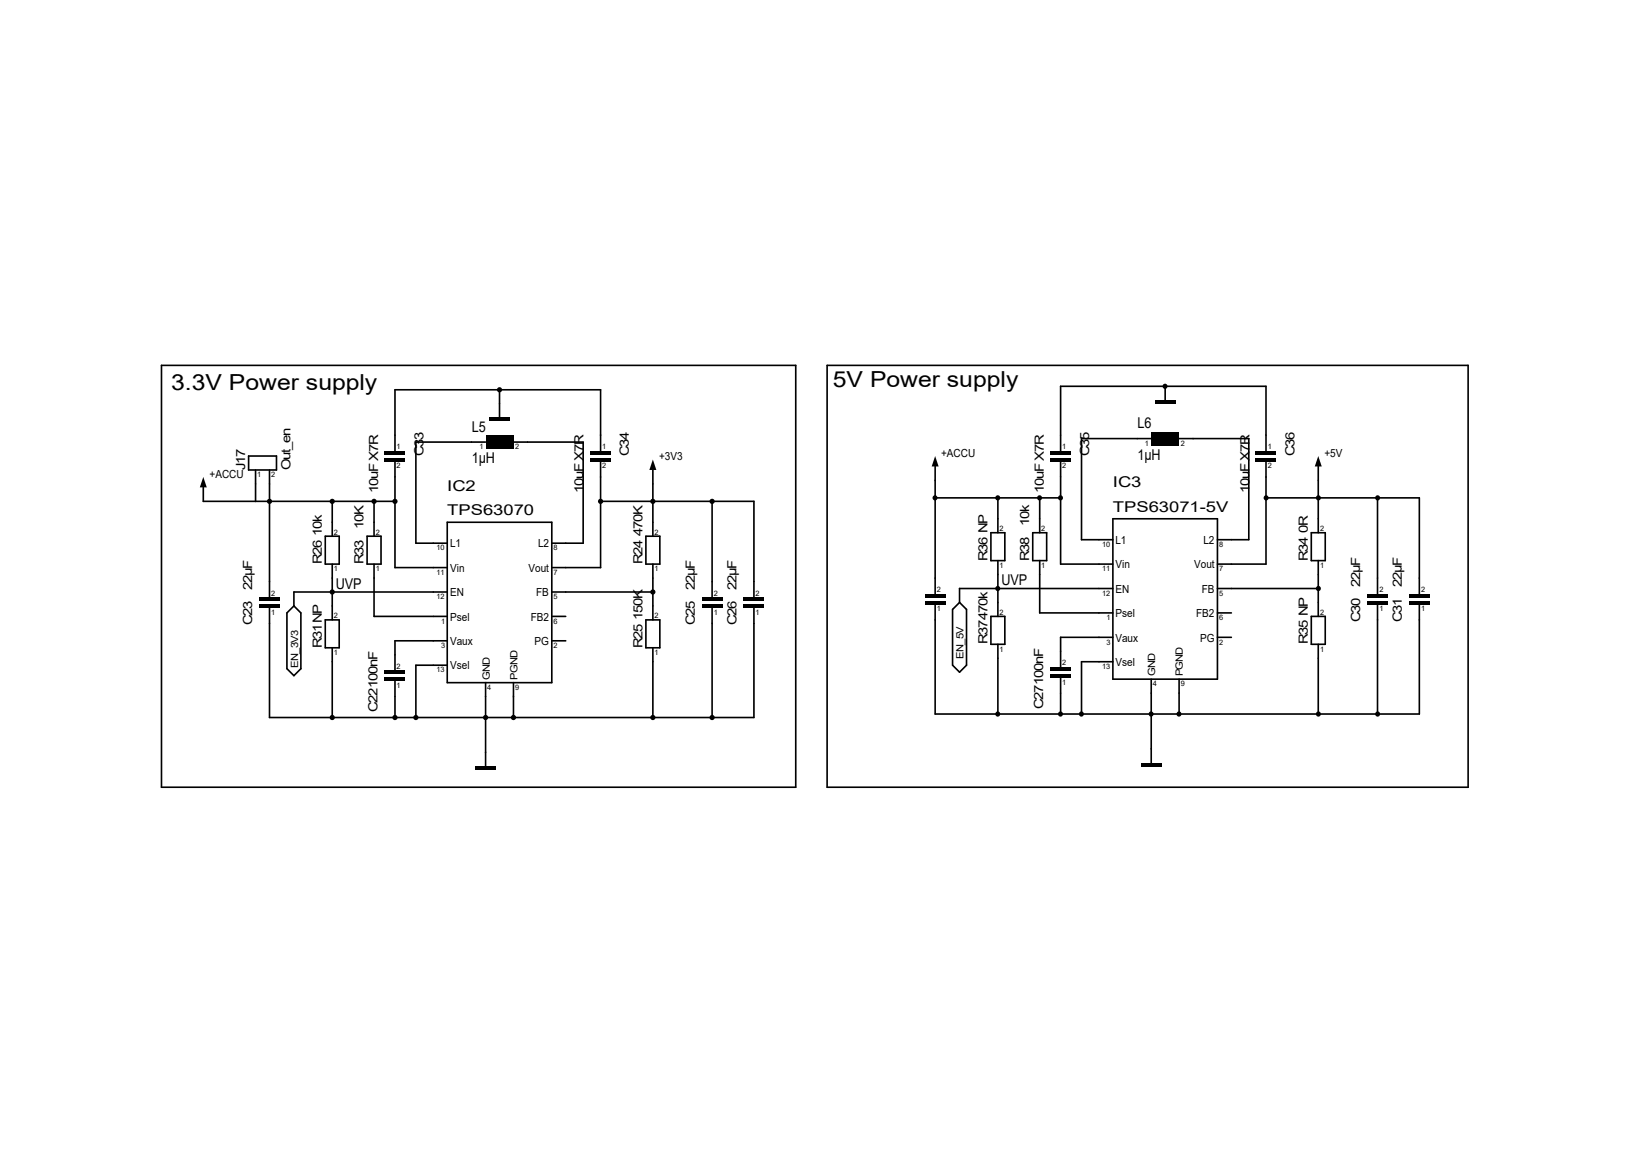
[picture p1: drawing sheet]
<svg xmlns="http://www.w3.org/2000/svg" width="297mm" height="210mm" viewBox="0 0 297 210" stroke-linecap="round" stroke-linejoin="round" font-family="sans-serif">
<g fill="none" stroke="#000" stroke-width=".3">
<path d="M29.4 66.5h115.6v76.9h-115.6zM91 71v5.1M150.7 66.5h116.8v76.9h-116.8zM209.8 79.9h-12.7v18.4h5.7M212.3 70.4v2.5M214.8 79.9h12.7v18.4h-5.7M37 88.8v2.5h35M45.3 83.1h5.1v2.5h-5.1zM46.6 85.6v5.7M49.1 85.6v23.2M59.3 97.7h2.5v5h-2.5zM60.5 91.3v6.4"/>
<path d="M66.9 97.7h2.5v5h-2.5zM68.2 91.3v6.4M72 82.1v-11.1h37.4v11.1M72 84v19.4h9.5M81.5 95.1h19v29.2h-19zM88.5 80.5h-12.7v18.4h5.7M93.6 80.5h12.7v18.4h-5.8M109.4 84v19.4h-8.9M109.4 91.3h28v17.5M117.7 97.7h2.5v5h-2.5zM119 85.6v12.1M129.8 91.3v17.5"/>
<path d="M170.4 85v23.2M170.4 90.7h22.9M180.6 97h2.5v5.1h-2.5zM181.8 90.7v6.3M188.2 97h2.5v5.1h-2.5zM189.4 90.7v6.3M193.3 82.1v-11.7h37.4v11.7M193.3 84v18.7h9.5M202.8 94.5h19v29.2h-19zM230.7 84v18.7h-8.9M230.7 90.7h27.9v17.5M238.9 97h2.6v5.1h-2.6z"/>
<path d="M240.2 85v12M251 90.7v17.5M49.1 110.7v20h88.3v-20M52.3 111.6l1.3-1.2 1.2 1.2v10.2l-1.2 1.3-1.3-1.3zM59.3 112.9h2.5v5.1h-2.5zM60.5 102.7v10.2M60.5 118v12.7M68.2 102.7v9.6h13.3M81.5 116.7h-9.5v5.4M81.5 107.8h-27.9v2.6M100.5 107.8h18.5M100.5 112.3h2.6"/>
<path d="M100.5 116.7h2.6M117.7 112.9h2.5v5.1h-2.5zM119 102.7v10.2M119 118v12.7M129.8 110.7v20M170.4 110.1v19.9h88.2v-19.9M173.6 111l1.2-1.3 1.3 1.3v10.2l-1.3 1.2-1.2-1.2zM180.6 112.3h2.5v5h-2.5zM181.8 102.1v10.2M181.8 117.3v12.7M189.4 102.1v9.5h13.4M202.8 116.1h-9.5v5.4"/>
<path d="M202.8 107.2h-28v2.5M221.8 107.2h18.4M221.8 111.6h2.6M221.8 116.1h2.6M238.9 112.3h2.6v5h-2.6zM240.2 102.1v10.2M240.2 117.3v12.7M251 110.1v19.9M72 124v6.7M81.5 121.2h-5.7v9.5M88.5 124.3v15.3M93.6 124.3v6.4"/>
<path d="M193.3 123.4v6.6M202.8 120.5h-5.7v9.5M209.8 123.7v15.2M214.8 123.7v6.3"/>
</g>
<g fill="#000">
<path d="M37 86.9l.7 1.9h-1.3zM119 83.7l.6 1.9h-1.3zM170.4 83.1l.6 1.9h-1.2zM240.2 83.1l.6 1.9h-1.2z"/>
<path d="M88.5 79.2h5.1v2.6h-5.1z" fill-rule="evenodd"/>
<path d="M89.1 76.1h3.8v.6h-3.8z" fill-rule="evenodd"/>
<path d="M209.8 78.6h5v2.6h-5z" fill-rule="evenodd"/>
<path d="M210.4 72.9h3.8v.6h-3.8z" fill-rule="evenodd"/>
<path d="M70.1 83.4h3.8v.6h-3.8z" fill-rule="evenodd"/>
<path d="M70.1 82.1h3.8v.7h-3.8z" fill-rule="evenodd"/>
<path d="M107.5 83.4h3.8v.6h-3.8z" fill-rule="evenodd"/>
<path d="M107.5 82.1h3.8v.7h-3.8z" fill-rule="evenodd"/>
<path d="M191.3 83.4h3.9v.6h-3.9z" fill-rule="evenodd"/>
<path d="M191.3 82.1h3.9v.7h-3.9z" fill-rule="evenodd"/>
<path d="M228.8 83.4h3.8v.6h-3.8z" fill-rule="evenodd"/>
<path d="M228.8 82.1h3.8v.7h-3.8z" fill-rule="evenodd"/>
<path d="M47.2 108.8h3.8v.6h-3.8z" fill-rule="evenodd"/>
<path d="M47.2 110.1h3.8v.6h-3.8z" fill-rule="evenodd"/>
<path d="M127.8 108.8h3.9v.6h-3.9z" fill-rule="evenodd"/>
<path d="M127.8 110.1h3.9v.6h-3.9z" fill-rule="evenodd"/>
<path d="M135.5 108.8h3.8v.6h-3.8z" fill-rule="evenodd"/>
<path d="M135.5 110.1h3.8v.6h-3.8z" fill-rule="evenodd"/>
<path d="M168.5 108.2h3.8v.6h-3.8z" fill-rule="evenodd"/>
<path d="M168.5 109.4h3.8v.7h-3.8z" fill-rule="evenodd"/>
<path d="M249.1 108.2h3.8v.6h-3.8z" fill-rule="evenodd"/>
<path d="M249.1 109.4h3.8v.7h-3.8z" fill-rule="evenodd"/>
<path d="M256.7 108.2h3.8v.6h-3.8z" fill-rule="evenodd"/>
<path d="M256.7 109.4h3.8v.7h-3.8z" fill-rule="evenodd"/>
<path d="M70.1 122.1h3.8v.7h-3.8z" fill-rule="evenodd"/>
<path d="M70.1 123.4h3.8v.6h-3.8z" fill-rule="evenodd"/>
<path d="M86.6 139.6h3.8v.6h-3.8z" fill-rule="evenodd"/>
<path d="M191.3 121.5h3.9v.6h-3.9z" fill-rule="evenodd"/>
<path d="M191.3 122.8h3.9v.6h-3.9z" fill-rule="evenodd"/>
<path d="M207.9 138.9h3.8v.7h-3.8z" fill-rule="evenodd"/>
<circle cx="91" cy="71" r=".48"/>
<circle cx="212.3" cy="70.4" r=".47"/>
<circle cx="49.1" cy="91.3" r=".48"/>
<circle cx="60.5" cy="91.3" r=".48"/>
<circle cx="68.2" cy="91.3" r=".48"/>
<circle cx="72" cy="91.3" r=".48"/>
<circle cx="109.4" cy="91.3" r=".48"/>
<circle cx="119" cy="91.3" r=".48"/>
<circle cx="129.8" cy="91.3" r=".48"/>
<circle cx="170.4" cy="90.7" r=".47"/>
<circle cx="181.8" cy="90.7" r=".47"/>
<circle cx="189.4" cy="90.7" r=".47"/>
<circle cx="193.2" cy="90.7" r=".47"/>
<circle cx="230.7" cy="90.7" r=".47"/>
<circle cx="240.2" cy="90.7" r=".47"/>
<circle cx="251" cy="90.7" r=".47"/>
<circle cx="60.5" cy="107.8" r=".48"/>
<circle cx="119" cy="107.8" r=".48"/>
<circle cx="181.8" cy="107.2" r=".47"/>
<circle cx="240.2" cy="107.2" r=".47"/>
<circle cx="60.5" cy="130.7" r=".48"/>
<circle cx="72" cy="130.7" r=".48"/>
<circle cx="75.8" cy="130.7" r=".48"/>
<circle cx="88.5" cy="130.7" r=".48"/>
<circle cx="93.6" cy="130.7" r=".48"/>
<circle cx="119" cy="130.7" r=".48"/>
<circle cx="129.8" cy="130.7" r=".48"/>
<circle cx="181.8" cy="130" r=".47"/>
<circle cx="193.2" cy="130" r=".47"/>
<circle cx="197" cy="130" r=".47"/>
<circle cx="209.7" cy="130" r=".47"/>
<circle cx="214.8" cy="130" r=".47"/>
<circle cx="240.2" cy="130" r=".47"/>
<circle cx="251" cy="130" r=".47"/>
</g>
<g font-size="4">
<text x="31.2" y="71.1">3.3V Power supply</text>
<text x="151.8" y="70.4">5V Power supply</text>
</g>
<g font-size="2.7">
<text x="207.2" y="78">L6</text>
<text x="85.9" y="78.6">L5</text>
<text x="207.2" y="83.7">1µH</text>
<text x="81.5" y="89.4">IC2</text>
<text x="85.9" y="84.3">1µH</text>
<text x="202.8" y="88.8">IC3</text>
<text x="81.5" y="93.9">TPS63070</text>
<text x="202.8" y="93.2">TPS63071-5V</text>
<text x="61.2" y="107.2">UVP</text>
<text x="182.5" y="106.6">UVP</text>
</g>
<g font-size="2.3">
<text x="77.1" y="83.1" transform="rotate(-90 77.1 83.1)">C33</text>
<text x="114.6" y="83.1" transform="rotate(-90 114.6 83.1)">C34</text>
<text x="198.4" y="83.1" transform="rotate(-90 198.4 83.1)">C35</text>
<text x="235.9" y="83.1" transform="rotate(-90 235.9 83.1)">C36</text>
<text x="44.7" y="85.6" transform="rotate(-90 44.7 85.6)">J17</text>
<text x="52.9" y="85.6" transform="rotate(-90 52.9 85.6)">Out_en</text>
<text x="68.9" y="89.7" transform="rotate(-90 68.9 89.7)">10uF X7R</text>
<text x="106.3" y="89.7" transform="rotate(-90 106.3 89.7)">10uF X7R</text>
<text x="190.2" y="89.7" transform="rotate(-90 190.2 89.7)">10uF X7R</text>
<text x="227.6" y="89.7" transform="rotate(-90 227.6 89.7)">10uF X7R</text>
<text x="187.5" y="95.8" transform="rotate(-90 187.5 95.8)">10k</text>
<text x="58.6" y="97.7" transform="rotate(-90 58.6 97.7)">10k</text>
<text x="66.3" y="96.4" transform="rotate(-90 66.3 96.4)">10K</text>
<text x="117.1" y="97.7" transform="rotate(-90 117.1 97.7)">470K</text>
<text x="238.3" y="97" transform="rotate(-90 238.3 97)">0R</text>
<text x="45.9" y="107.5" transform="rotate(-90 45.9 107.5)">22µF</text>
<text x="58.6" y="102.7" transform="rotate(-90 58.6 102.7)">R26</text>
<text x="66.3" y="102.7" transform="rotate(-90 66.3 102.7)">R33</text>
<text x="117.1" y="102.7" transform="rotate(-90 117.1 102.7)">R24</text>
<text x="126.6" y="107.5" transform="rotate(-90 126.6 107.5)">22µF</text>
<text x="134.2" y="107.5" transform="rotate(-90 134.2 107.5)">22µF</text>
<text x="179.9" y="102.1" transform="rotate(-90 179.9 102.1)">R36 NP</text>
<text x="187.5" y="102.1" transform="rotate(-90 187.5 102.1)">R38</text>
<text x="238.3" y="102.1" transform="rotate(-90 238.3 102.1)">R34</text>
<text x="247.8" y="106.9" transform="rotate(-90 247.8 106.9)">22µF</text>
<text x="255.5" y="106.9" transform="rotate(-90 255.5 106.9)">22µF</text>
<text x="45.9" y="113.9" transform="rotate(-90 45.9 113.9)">C23</text>
<text x="117.1" y="112.9" transform="rotate(-90 117.1 112.9)">150K</text>
<text x="126.6" y="113.9" transform="rotate(-90 126.6 113.9)">C25</text>
<text x="134.2" y="113.9" transform="rotate(-90 134.2 113.9)">C26</text>
<text x="247.8" y="113.2" transform="rotate(-90 247.8 113.2)">C30</text>
<text x="255.5" y="113.2" transform="rotate(-90 255.5 113.2)">C31</text>
<text x="58.6" y="118" transform="rotate(-90 58.6 118)">R31NP</text>
<text x="117.1" y="118" transform="rotate(-90 117.1 118)">R25</text>
<text x="179.9" y="117.3" transform="rotate(-90 179.9 117.3)">R37470k</text>
<text x="238.3" y="117.3" transform="rotate(-90 238.3 117.3)">R35 NP</text>
<text x="68.8" y="129.8" transform="rotate(-90 68.8 129.8)">C22100nF</text>
<text x="190.1" y="129.1" transform="rotate(-90 190.1 129.1)">C27100nF</text>
</g>
<g font-size="2">
<text x="120.1" y="83.8">+3V3</text>
<text x="171.5" y="83.2">+ACCU</text>
<text x="241.3" y="83.2">+5V</text>
<text x="38.2" y="87">+ACCU</text>
<text x="82" y="99.7">L1</text>
<text x="98" y="99.7">L2</text>
<text x="203.2" y="99.1">L1</text>
<text x="219.3" y="99.1">L2</text>
<text x="82" y="104.1">Vin</text>
<text x="96.3" y="104.1">Vout</text>
<text x="203.2" y="108">EN</text>
<text x="203.2" y="103.5">Vin</text>
<text x="217.6" y="103.5">Vout</text>
<text x="219" y="108">FB</text>
<text x="82" y="108.6">EN</text>
<text x="82" y="113">Psel</text>
<text x="96.7" y="113">FB2</text>
<text x="97.7" y="108.6">FB</text>
<text x="203.2" y="112.4">Psel</text>
<text x="218" y="112.4">FB2</text>
<text x="82" y="117.5">Vaux</text>
<text x="97.4" y="117.5">PG</text>
<text x="203.2" y="116.8">Vaux</text>
<text x="218.7" y="116.8">PG</text>
<text x="82" y="121.9">Vsel</text>
<text x="203.2" y="121.3">Vsel</text>
</g>
<g font-size="1.8">
<text x="54.3" y="121.7" transform="rotate(-90 54.3 121.7)">EN_3V3</text>
<text x="89.2" y="123.8" transform="rotate(-90 89.2 123.8)">GND</text>
<text x="94.3" y="123.8" transform="rotate(-90 94.3 123.8)">PGND</text>
<text x="175.5" y="120" transform="rotate(-90 175.5 120)">EN_5V</text>
<text x="210.5" y="123.2" transform="rotate(-90 210.5 123.2)">GND</text>
<text x="215.5" y="123.2" transform="rotate(-90 215.5 123.2)">PGND</text>
</g>
<g font-size="1.4">
<text x="72.3" y="81.8">1</text>
<text x="87.4" y="81.8">1</text>
<text x="93.9" y="81.8">2</text>
<text x="109.7" y="81.8">1</text>
<text x="193.5" y="81.8">1</text>
<text x="208.6" y="81.2">1</text>
<text x="215.1" y="81.2">2</text>
<text x="231" y="81.8">1</text>
<text x="46.9" y="86.9">1</text>
<text x="49.4" y="86.9">2</text>
<text x="72.3" y="85.3">2</text>
<text x="109.7" y="85.3">2</text>
<text x="193.5" y="85.3">2</text>
<text x="231" y="85.3">2</text>
<text x="60.8" y="97.4">2</text>
<text x="68.5" y="97.4">2</text>
<text x="79.5" y="100.2">10</text>
<text x="100.8" y="100.2">8</text>
<text x="119.3" y="97.4">2</text>
<text x="182.1" y="96.7">2</text>
<text x="189.7" y="96.7">2</text>
<text x="200.8" y="99.6">10</text>
<text x="222.1" y="99.6">8</text>
<text x="240.5" y="96.7">2</text>
<text x="60.8" y="104.1">1</text>
<text x="68.5" y="104.1">1</text>
<text x="79.5" y="104.7">11</text>
<text x="100.8" y="104.7">7</text>
<text x="119.3" y="104.1">1</text>
<text x="170.7" y="107.9">2</text>
<text x="182.1" y="103.4">1</text>
<text x="189.7" y="103.4">1</text>
<text x="200.8" y="104.1">11</text>
<text x="222.1" y="104.1">7</text>
<text x="240.5" y="103.4">1</text>
<text x="251.3" y="107.9">2</text>
<text x="259" y="107.9">2</text>
<text x="49.4" y="108.5">2</text>
<text x="49.4" y="112">1</text>
<text x="60.8" y="112.6">2</text>
<text x="79.5" y="109.1">12</text>
<text x="80.4" y="113.6">1</text>
<text x="100.8" y="113.6">6</text>
<text x="100.8" y="109.1">5</text>
<text x="119.3" y="112.6">2</text>
<text x="130" y="108.5">2</text>
<text x="130" y="112">1</text>
<text x="137.7" y="108.5">2</text>
<text x="137.7" y="112">1</text>
<text x="170.7" y="111.3">1</text>
<text x="182.1" y="112">2</text>
<text x="200.8" y="108.5">12</text>
<text x="201.6" y="112.9">1</text>
<text x="222.1" y="112.9">6</text>
<text x="222.1" y="108.5">5</text>
<text x="240.5" y="112">2</text>
<text x="251.3" y="111.3">1</text>
<text x="259" y="111.3">1</text>
<text x="60.8" y="119.3">1</text>
<text x="80.4" y="118">3</text>
<text x="100.8" y="118">2</text>
<text x="119.3" y="119.3">1</text>
<text x="182.1" y="118.7">1</text>
<text x="201.6" y="117.4">3</text>
<text x="222.1" y="117.4">2</text>
<text x="240.5" y="118.7">1</text>
<text x="72.3" y="121.8">2</text>
<text x="72.3" y="125.3">1</text>
<text x="79.5" y="122.5">13</text>
<text x="88.8" y="125.6">4</text>
<text x="93.9" y="125.6">9</text>
<text x="193.5" y="121.2">2</text>
<text x="193.5" y="124.7">1</text>
<text x="200.8" y="121.8">13</text>
<text x="210.1" y="125">4</text>
<text x="215.1" y="125">9</text>
</g>
</svg>
